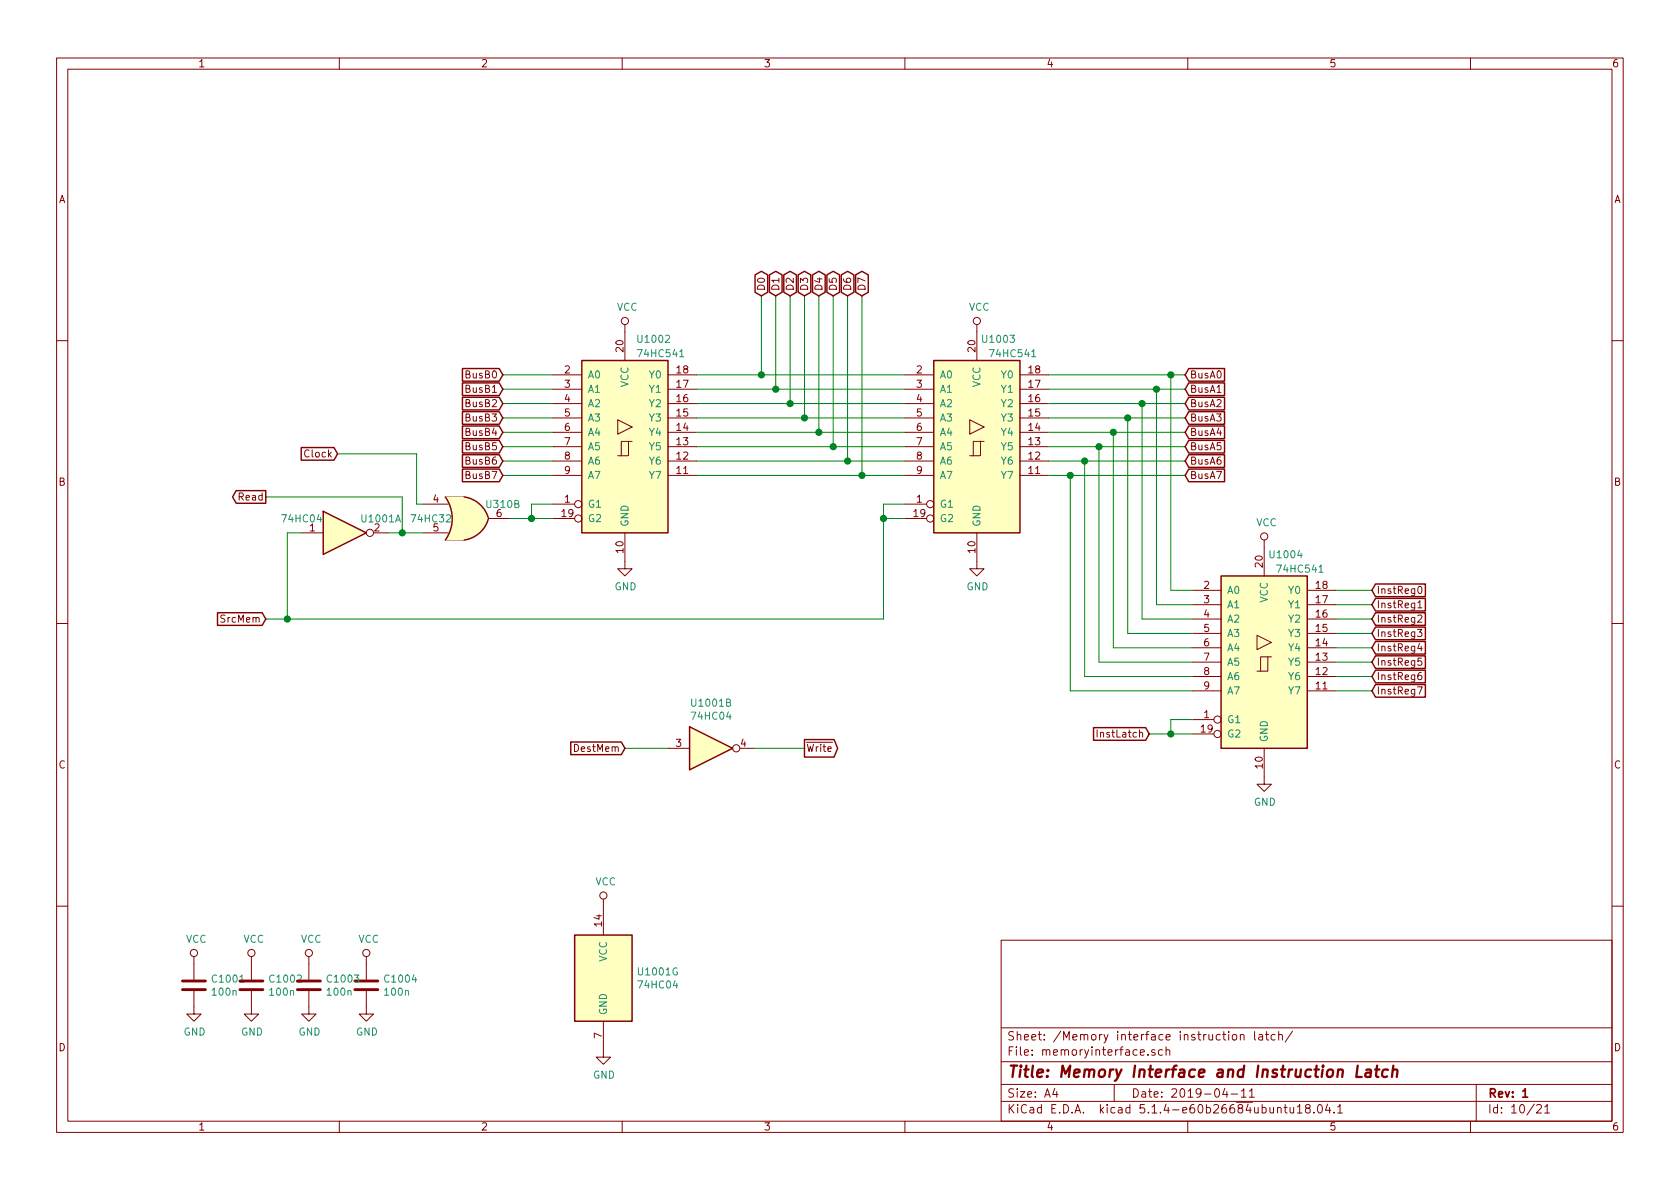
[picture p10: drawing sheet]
EESchema Schematic File Version 4
LIBS:cisc-8-cache
EELAYER 30 0
EELAYER END
$Descr A4 11693 8268
encoding utf-8
Sheet 10 21
Title "Memory Interface and Instruction Latch"
Date "2019-04-11"
Rev "1"
Comp ""
Comment1 ""
Comment2 ""
Comment3 ""
Comment4 ""
$EndDescr
$Comp
L cisc-8-rescue:74HCT541-74xx U1002
U 1 1
P 4350 3100
F 0 "U1002" H 4550 3850 50  0000 C CNN
F 1 "74HC541" H 4600 3750 50  0000 C CNN
F 2 "Package_SO:SOIC-20W_7.5x12.8mm_P1.27mm" H 4350 3100 50  0001 C CNN
F 3 "http://www.ti.com/lit/gpn/sn74HCT541" H 4350 3100 50  0001 C CNN
	1    4350 3100
	1    0    0    -1  
$EndComp
$Comp
L cisc-8-rescue:C-Device C?
U 1 1
P 1350 6850
AR Path="/5CBE1092/5CBC0833" Ref="C?"  Part="1" 
AR Path="/5CBFD7EA/5CBC0833" Ref="C?"  Part="1" 
AR Path="/5CC129E1/5CBC0833" Ref="C?"  Part="1" 
AR Path="/5CBB9780/5CBC0833" Ref="C?"  Part="1" 
AR Path="/5CBC0621/5CBC0833" Ref="C1001"  Part="1" 
F 0 "C1001" H 1465 6896 50  0000 L CNN
F 1 "100n" H 1465 6805 50  0000 L CNN
F 2 "Capacitor_SMD:C_0603_1608Metric" H 1388 6700 50  0001 C CNN
F 3 "~" H 1350 6850 50  0001 C CNN
	1    1350 6850
	1    0    0    -1  
$EndComp
$Comp
L cisc-8-rescue:GND-power #PWR?
U 1 1
P 1350 7000
AR Path="/5CBE1092/5CBC083A" Ref="#PWR?"  Part="1" 
AR Path="/5CBFD7EA/5CBC083A" Ref="#PWR?"  Part="1" 
AR Path="/5CC129E1/5CBC083A" Ref="#PWR?"  Part="1" 
AR Path="/5CBB9780/5CBC083A" Ref="#PWR?"  Part="1" 
AR Path="/5CBC0621/5CBC083A" Ref="#PWR01002"  Part="1" 
F 0 "#PWR01002" H 1350 6750 50  0001 C CNN
F 1 "GND" H 1355 6827 50  0000 C CNN
F 2 "" H 1350 7000 50  0001 C CNN
F 3 "" H 1350 7000 50  0001 C CNN
	1    1350 7000
	1    0    0    -1  
$EndComp
$Comp
L cisc-8-rescue:VCC-power #PWR?
U 1 1
P 1350 6700
AR Path="/5CBE1092/5CBC0840" Ref="#PWR?"  Part="1" 
AR Path="/5CBFD7EA/5CBC0840" Ref="#PWR?"  Part="1" 
AR Path="/5CC129E1/5CBC0840" Ref="#PWR?"  Part="1" 
AR Path="/5CBB9780/5CBC0840" Ref="#PWR?"  Part="1" 
AR Path="/5CBC0621/5CBC0840" Ref="#PWR01001"  Part="1" 
F 0 "#PWR01001" H 1350 6550 50  0001 C CNN
F 1 "VCC" H 1367 6873 50  0000 C CNN
F 2 "" H 1350 6700 50  0001 C CNN
F 3 "" H 1350 6700 50  0001 C CNN
	1    1350 6700
	1    0    0    -1  
$EndComp
$Comp
L cisc-8-rescue:C-Device C?
U 1 1
P 1750 6850
AR Path="/5CBE1092/5CBC0846" Ref="C?"  Part="1" 
AR Path="/5CBFD7EA/5CBC0846" Ref="C?"  Part="1" 
AR Path="/5CC129E1/5CBC0846" Ref="C?"  Part="1" 
AR Path="/5CBB9780/5CBC0846" Ref="C?"  Part="1" 
AR Path="/5CBC0621/5CBC0846" Ref="C1002"  Part="1" 
F 0 "C1002" H 1865 6896 50  0000 L CNN
F 1 "100n" H 1865 6805 50  0000 L CNN
F 2 "Capacitor_SMD:C_0603_1608Metric" H 1788 6700 50  0001 C CNN
F 3 "~" H 1750 6850 50  0001 C CNN
	1    1750 6850
	1    0    0    -1  
$EndComp
$Comp
L cisc-8-rescue:GND-power #PWR?
U 1 1
P 1750 7000
AR Path="/5CBE1092/5CBC084D" Ref="#PWR?"  Part="1" 
AR Path="/5CBFD7EA/5CBC084D" Ref="#PWR?"  Part="1" 
AR Path="/5CC129E1/5CBC084D" Ref="#PWR?"  Part="1" 
AR Path="/5CBB9780/5CBC084D" Ref="#PWR?"  Part="1" 
AR Path="/5CBC0621/5CBC084D" Ref="#PWR01004"  Part="1" 
F 0 "#PWR01004" H 1750 6750 50  0001 C CNN
F 1 "GND" H 1755 6827 50  0000 C CNN
F 2 "" H 1750 7000 50  0001 C CNN
F 3 "" H 1750 7000 50  0001 C CNN
	1    1750 7000
	1    0    0    -1  
$EndComp
$Comp
L cisc-8-rescue:VCC-power #PWR?
U 1 1
P 1750 6700
AR Path="/5CBE1092/5CBC0853" Ref="#PWR?"  Part="1" 
AR Path="/5CBFD7EA/5CBC0853" Ref="#PWR?"  Part="1" 
AR Path="/5CC129E1/5CBC0853" Ref="#PWR?"  Part="1" 
AR Path="/5CBB9780/5CBC0853" Ref="#PWR?"  Part="1" 
AR Path="/5CBC0621/5CBC0853" Ref="#PWR01003"  Part="1" 
F 0 "#PWR01003" H 1750 6550 50  0001 C CNN
F 1 "VCC" H 1767 6873 50  0000 C CNN
F 2 "" H 1750 6700 50  0001 C CNN
F 3 "" H 1750 6700 50  0001 C CNN
	1    1750 6700
	1    0    0    -1  
$EndComp
$Comp
L cisc-8-rescue:C-Device C?
U 1 1
P 2150 6850
AR Path="/5CBE1092/5CBC0859" Ref="C?"  Part="1" 
AR Path="/5CBFD7EA/5CBC0859" Ref="C?"  Part="1" 
AR Path="/5CC129E1/5CBC0859" Ref="C?"  Part="1" 
AR Path="/5CBB9780/5CBC0859" Ref="C?"  Part="1" 
AR Path="/5CBC0621/5CBC0859" Ref="C1003"  Part="1" 
F 0 "C1003" H 2265 6896 50  0000 L CNN
F 1 "100n" H 2265 6805 50  0000 L CNN
F 2 "Capacitor_SMD:C_0603_1608Metric" H 2188 6700 50  0001 C CNN
F 3 "~" H 2150 6850 50  0001 C CNN
	1    2150 6850
	1    0    0    -1  
$EndComp
$Comp
L cisc-8-rescue:GND-power #PWR?
U 1 1
P 2150 7000
AR Path="/5CBE1092/5CBC0860" Ref="#PWR?"  Part="1" 
AR Path="/5CBFD7EA/5CBC0860" Ref="#PWR?"  Part="1" 
AR Path="/5CC129E1/5CBC0860" Ref="#PWR?"  Part="1" 
AR Path="/5CBB9780/5CBC0860" Ref="#PWR?"  Part="1" 
AR Path="/5CBC0621/5CBC0860" Ref="#PWR01006"  Part="1" 
F 0 "#PWR01006" H 2150 6750 50  0001 C CNN
F 1 "GND" H 2155 6827 50  0000 C CNN
F 2 "" H 2150 7000 50  0001 C CNN
F 3 "" H 2150 7000 50  0001 C CNN
	1    2150 7000
	1    0    0    -1  
$EndComp
$Comp
L cisc-8-rescue:VCC-power #PWR?
U 1 1
P 2150 6700
AR Path="/5CBE1092/5CBC0866" Ref="#PWR?"  Part="1" 
AR Path="/5CBFD7EA/5CBC0866" Ref="#PWR?"  Part="1" 
AR Path="/5CC129E1/5CBC0866" Ref="#PWR?"  Part="1" 
AR Path="/5CBB9780/5CBC0866" Ref="#PWR?"  Part="1" 
AR Path="/5CBC0621/5CBC0866" Ref="#PWR01005"  Part="1" 
F 0 "#PWR01005" H 2150 6550 50  0001 C CNN
F 1 "VCC" H 2167 6873 50  0000 C CNN
F 2 "" H 2150 6700 50  0001 C CNN
F 3 "" H 2150 6700 50  0001 C CNN
	1    2150 6700
	1    0    0    -1  
$EndComp
$Comp
L cisc-8-rescue:74HCT541-74xx U1003
U 1 1
P 6800 3100
F 0 "U1003" H 6950 3850 50  0000 C CNN
F 1 "74HC541" H 7050 3750 50  0000 C CNN
F 2 "Package_SO:SOIC-20W_7.5x12.8mm_P1.27mm" H 6800 3100 50  0001 C CNN
F 3 "http://www.ti.com/lit/gpn/sn74HCT541" H 6800 3100 50  0001 C CNN
	1    6800 3100
	1    0    0    -1  
$EndComp
Wire Wire Line
	4850 2600 5300 2600
Wire Wire Line
	4850 2700 5400 2700
Wire Wire Line
	4850 2800 5500 2800
Wire Wire Line
	4850 2900 5600 2900
Wire Wire Line
	4850 3000 5700 3000
Wire Wire Line
	4850 3200 5900 3200
Text GLabel 5300 2050 1    50   BiDi ~ 0
D0
Text GLabel 5400 2050 1    50   BiDi ~ 0
D1
Text GLabel 5500 2050 1    50   BiDi ~ 0
D2
Text GLabel 5600 2050 1    50   BiDi ~ 0
D3
Text GLabel 5700 2050 1    50   BiDi ~ 0
D4
Text GLabel 5800 2050 1    50   BiDi ~ 0
D5
Text GLabel 5900 2050 1    50   BiDi ~ 0
D6
Text GLabel 6000 2050 1    50   BiDi ~ 0
D7
Wire Wire Line
	5300 2050 5300 2600
Connection ~ 5300 2600
Wire Wire Line
	5400 2050 5400 2700
Connection ~ 5400 2700
Wire Wire Line
	5500 2050 5500 2800
Connection ~ 5500 2800
Wire Wire Line
	5600 2050 5600 2900
Connection ~ 5600 2900
Wire Wire Line
	5700 2050 5700 3000
Connection ~ 5700 3000
Wire Wire Line
	5800 2050 5800 3100
Connection ~ 5800 3100
Wire Wire Line
	5800 3100 4850 3100
Wire Wire Line
	5900 2050 5900 3200
Connection ~ 5900 3200
Wire Wire Line
	6000 2050 6000 3300
Wire Wire Line
	5900 3200 6300 3200
Wire Wire Line
	5700 3000 6300 3000
Wire Wire Line
	5600 2900 6300 2900
Wire Wire Line
	5500 2800 6300 2800
Wire Wire Line
	5400 2700 6300 2700
Wire Wire Line
	5300 2600 6300 2600
Wire Wire Line
	6300 3100 5800 3100
Wire Wire Line
	6300 3300 6000 3300
Wire Wire Line
	6000 3300 4850 3300
Connection ~ 6000 3300
Text GLabel 8250 2600 2    50   Input ~ 0
BusA0
Text GLabel 8250 2700 2    50   Input ~ 0
BusA1
Text GLabel 8250 2800 2    50   Input ~ 0
BusA2
Text GLabel 8250 2900 2    50   Input ~ 0
BusA3
Text GLabel 8250 3000 2    50   Input ~ 0
BusA4
Text GLabel 8250 3100 2    50   Input ~ 0
BusA5
Text GLabel 8250 3200 2    50   Input ~ 0
BusA6
Text GLabel 8250 3300 2    50   Input ~ 0
BusA7
Wire Wire Line
	8250 2600 8150 2600
Wire Wire Line
	8250 2700 8050 2700
Wire Wire Line
	8250 2800 7950 2800
Wire Wire Line
	8250 2900 7850 2900
Wire Wire Line
	8250 3000 7750 3000
Wire Wire Line
	8250 3100 7650 3100
Wire Wire Line
	8250 3200 7550 3200
Wire Wire Line
	8250 3300 7450 3300
$Comp
L cisc-8-rescue:74HCT541-74xx U1004
U 1 1
P 8800 4600
F 0 "U1004" H 8950 5350 50  0000 C CNN
F 1 "74HC541" H 9050 5250 50  0000 C CNN
F 2 "Package_SO:SOIC-20W_7.5x12.8mm_P1.27mm" H 8800 4600 50  0001 C CNN
F 3 "http://www.ti.com/lit/gpn/sn74HCT541" H 8800 4600 50  0001 C CNN
	1    8800 4600
	1    0    0    -1  
$EndComp
Wire Wire Line
	8300 4100 8150 4100
Wire Wire Line
	8150 4100 8150 2600
Connection ~ 8150 2600
Wire Wire Line
	8150 2600 7300 2600
Wire Wire Line
	8300 4200 8050 4200
Wire Wire Line
	8050 4200 8050 2700
Connection ~ 8050 2700
Wire Wire Line
	8050 2700 7300 2700
Wire Wire Line
	8300 4300 7950 4300
Wire Wire Line
	7950 4300 7950 2800
Connection ~ 7950 2800
Wire Wire Line
	7950 2800 7300 2800
Wire Wire Line
	8300 4400 7850 4400
Wire Wire Line
	7850 4400 7850 2900
Connection ~ 7850 2900
Wire Wire Line
	7850 2900 7300 2900
Wire Wire Line
	8300 4500 7750 4500
Wire Wire Line
	7750 4500 7750 3000
Connection ~ 7750 3000
Wire Wire Line
	7750 3000 7300 3000
Wire Wire Line
	8300 4600 7650 4600
Wire Wire Line
	7650 4600 7650 3100
Connection ~ 7650 3100
Wire Wire Line
	7650 3100 7300 3100
Wire Wire Line
	8300 4700 7550 4700
Wire Wire Line
	7550 4700 7550 3200
Connection ~ 7550 3200
Wire Wire Line
	7550 3200 7300 3200
Wire Wire Line
	8300 4800 7450 4800
Wire Wire Line
	7450 4800 7450 3300
Connection ~ 7450 3300
Wire Wire Line
	7450 3300 7300 3300
Text GLabel 9550 4100 2    50   Input ~ 0
InstReg0
Text GLabel 9550 4200 2    50   Input ~ 0
InstReg1
Text GLabel 9550 4300 2    50   Input ~ 0
InstReg2
Text GLabel 9550 4400 2    50   Input ~ 0
InstReg3
Text GLabel 9550 4500 2    50   Input ~ 0
InstReg4
Text GLabel 9550 4600 2    50   Input ~ 0
InstReg5
Text GLabel 9550 4700 2    50   Input ~ 0
InstReg6
Text GLabel 9550 4800 2    50   Input ~ 0
InstReg7
Wire Wire Line
	9300 4200 9550 4200
Wire Wire Line
	9300 4100 9550 4100
Wire Wire Line
	9300 4400 9550 4400
Wire Wire Line
	9300 4300 9550 4300
Wire Wire Line
	9300 4600 9550 4600
Wire Wire Line
	9300 4500 9550 4500
Wire Wire Line
	9300 4800 9550 4800
Wire Wire Line
	9300 4700 9550 4700
Text GLabel 3500 2600 0    50   Input ~ 0
BusB0
Text GLabel 3500 2700 0    50   Input ~ 0
BusB1
Text GLabel 3500 2800 0    50   Input ~ 0
BusB2
Text GLabel 3500 2900 0    50   Input ~ 0
BusB3
Text GLabel 3500 3000 0    50   Input ~ 0
BusB4
Text GLabel 3500 3100 0    50   Input ~ 0
BusB5
Text GLabel 3500 3200 0    50   Input ~ 0
BusB6
Text GLabel 3500 3300 0    50   Input ~ 0
BusB7
Wire Wire Line
	3500 2600 3850 2600
Wire Wire Line
	3500 2700 3850 2700
Wire Wire Line
	3500 2800 3850 2800
Wire Wire Line
	3500 2900 3850 2900
Wire Wire Line
	3500 3000 3850 3000
Wire Wire Line
	3500 3100 3850 3100
Wire Wire Line
	3500 3200 3850 3200
Wire Wire Line
	3500 3300 3850 3300
$Comp
L cisc-8-rescue:VCC-power #PWR01011
U 1 1
P 4350 2300
F 0 "#PWR01011" H 4350 2150 50  0001 C CNN
F 1 "VCC" H 4367 2473 50  0000 C CNN
F 2 "" H 4350 2300 50  0001 C CNN
F 3 "" H 4350 2300 50  0001 C CNN
	1    4350 2300
	1    0    0    -1  
$EndComp
$Comp
L cisc-8-rescue:VCC-power #PWR01013
U 1 1
P 6800 2300
F 0 "#PWR01013" H 6800 2150 50  0001 C CNN
F 1 "VCC" H 6817 2473 50  0000 C CNN
F 2 "" H 6800 2300 50  0001 C CNN
F 3 "" H 6800 2300 50  0001 C CNN
	1    6800 2300
	1    0    0    -1  
$EndComp
$Comp
L cisc-8-rescue:VCC-power #PWR01015
U 1 1
P 8800 3800
F 0 "#PWR01015" H 8800 3650 50  0001 C CNN
F 1 "VCC" H 8817 3973 50  0000 C CNN
F 2 "" H 8800 3800 50  0001 C CNN
F 3 "" H 8800 3800 50  0001 C CNN
	1    8800 3800
	1    0    0    -1  
$EndComp
$Comp
L cisc-8-rescue:GND-power #PWR01012
U 1 1
P 4350 3900
F 0 "#PWR01012" H 4350 3650 50  0001 C CNN
F 1 "GND" H 4355 3727 50  0000 C CNN
F 2 "" H 4350 3900 50  0001 C CNN
F 3 "" H 4350 3900 50  0001 C CNN
	1    4350 3900
	1    0    0    -1  
$EndComp
$Comp
L cisc-8-rescue:GND-power #PWR01014
U 1 1
P 6800 3900
F 0 "#PWR01014" H 6800 3650 50  0001 C CNN
F 1 "GND" H 6805 3727 50  0000 C CNN
F 2 "" H 6800 3900 50  0001 C CNN
F 3 "" H 6800 3900 50  0001 C CNN
	1    6800 3900
	1    0    0    -1  
$EndComp
$Comp
L cisc-8-rescue:GND-power #PWR01016
U 1 1
P 8800 5400
F 0 "#PWR01016" H 8800 5150 50  0001 C CNN
F 1 "GND" H 8805 5227 50  0000 C CNN
F 2 "" H 8800 5400 50  0001 C CNN
F 3 "" H 8800 5400 50  0001 C CNN
	1    8800 5400
	1    0    0    -1  
$EndComp
$Comp
L cisc-8-rescue:C-Device C?
U 1 1
P 2550 6850
AR Path="/5CBE1092/5CBDA50C" Ref="C?"  Part="1" 
AR Path="/5CBFD7EA/5CBDA50C" Ref="C?"  Part="1" 
AR Path="/5CC129E1/5CBDA50C" Ref="C?"  Part="1" 
AR Path="/5CBB9780/5CBDA50C" Ref="C?"  Part="1" 
AR Path="/5CBC0621/5CBDA50C" Ref="C1004"  Part="1" 
F 0 "C1004" H 2665 6896 50  0000 L CNN
F 1 "100n" H 2665 6805 50  0000 L CNN
F 2 "Capacitor_SMD:C_0603_1608Metric" H 2588 6700 50  0001 C CNN
F 3 "~" H 2550 6850 50  0001 C CNN
	1    2550 6850
	1    0    0    -1  
$EndComp
$Comp
L cisc-8-rescue:GND-power #PWR?
U 1 1
P 2550 7000
AR Path="/5CBE1092/5CBDA513" Ref="#PWR?"  Part="1" 
AR Path="/5CBFD7EA/5CBDA513" Ref="#PWR?"  Part="1" 
AR Path="/5CC129E1/5CBDA513" Ref="#PWR?"  Part="1" 
AR Path="/5CBB9780/5CBDA513" Ref="#PWR?"  Part="1" 
AR Path="/5CBC0621/5CBDA513" Ref="#PWR01008"  Part="1" 
F 0 "#PWR01008" H 2550 6750 50  0001 C CNN
F 1 "GND" H 2555 6827 50  0000 C CNN
F 2 "" H 2550 7000 50  0001 C CNN
F 3 "" H 2550 7000 50  0001 C CNN
	1    2550 7000
	1    0    0    -1  
$EndComp
$Comp
L cisc-8-rescue:VCC-power #PWR?
U 1 1
P 2550 6700
AR Path="/5CBE1092/5CBDA519" Ref="#PWR?"  Part="1" 
AR Path="/5CBFD7EA/5CBDA519" Ref="#PWR?"  Part="1" 
AR Path="/5CC129E1/5CBDA519" Ref="#PWR?"  Part="1" 
AR Path="/5CBB9780/5CBDA519" Ref="#PWR?"  Part="1" 
AR Path="/5CBC0621/5CBDA519" Ref="#PWR01007"  Part="1" 
F 0 "#PWR01007" H 2550 6550 50  0001 C CNN
F 1 "VCC" H 2567 6873 50  0000 C CNN
F 2 "" H 2550 6700 50  0001 C CNN
F 3 "" H 2550 6700 50  0001 C CNN
	1    2550 6700
	1    0    0    -1  
$EndComp
Text GLabel 4350 5200 0    50   Input ~ 0
DestMem
Text GLabel 5600 5200 2    50   Output ~ 0
~Write
Wire Wire Line
	5600 5200 5250 5200
Wire Wire Line
	3850 3600 3700 3600
Wire Wire Line
	3850 3500 3700 3500
Wire Wire Line
	3700 3500 3700 3600
Text GLabel 2350 3150 0    50   Input ~ 0
Clock
Wire Wire Line
	2350 3150 2900 3150
Text GLabel 1850 4300 0    50   Input ~ 0
SrcMem
Wire Wire Line
	6300 3500 6150 3500
Wire Wire Line
	6150 3500 6150 3600
Wire Wire Line
	6150 3600 6300 3600
Wire Wire Line
	6150 3600 6150 4300
Connection ~ 6150 3600
Text GLabel 8000 5100 0    50   Input ~ 0
InstLatch
Wire Wire Line
	8300 5000 8150 5000
Wire Wire Line
	8150 5000 8150 5100
Wire Wire Line
	8150 5100 8300 5100
Wire Wire Line
	8150 5100 8000 5100
Connection ~ 8150 5100
Text GLabel 1850 3450 0    50   Output ~ 0
Read
Wire Wire Line
	1850 3450 2800 3450
$Comp
L cisc-8-rescue:74LS32-74xx U310
U 2 1
P 3250 3600
F 0 "U310" H 3500 3700 50  0000 C CNN
F 1 "74HC32" H 3000 3600 50  0000 C CNN
F 2 "Package_SO:SOIC-14_3.9x8.7mm_P1.27mm" H 3250 3600 50  0001 C CNN
F 3 "http://www.ti.com/lit/gpn/sn74LS32" H 3250 3600 50  0001 C CNN
	2    3250 3600
	1    0    0    -1  
$EndComp
$Comp
L cisc-8-rescue:74HC04-74xx U1001
U 1 1
P 2400 3700
F 0 "U1001" H 2650 3800 50  0000 C CNN
F 1 "74HC04" H 2100 3800 50  0000 C CNN
F 2 "Package_SO:SOIC-14_3.9x8.7mm_P1.27mm" H 2400 3700 50  0001 C CNN
F 3 "http://www.nxp.com/documents/data_sheet/74HC_HCT04.pdf" H 2400 3700 50  0001 C CNN
	1    2400 3700
	1    0    0    -1  
$EndComp
$Comp
L cisc-8-rescue:74HC04-74xx U1001
U 2 1
P 4950 5200
F 0 "U1001" H 4950 5517 50  0000 C CNN
F 1 "74HC04" H 4950 5426 50  0000 C CNN
F 2 "Package_SO:SOIC-14_3.9x8.7mm_P1.27mm" H 4950 5200 50  0001 C CNN
F 3 "http://www.nxp.com/documents/data_sheet/74HC_HCT04.pdf" H 4950 5200 50  0001 C CNN
	2    4950 5200
	1    0    0    -1  
$EndComp
$Comp
L cisc-8-rescue:74HC04-74xx U1001
U 7 1
P 4200 6800
F 0 "U1001" H 4430 6846 50  0000 L CNN
F 1 "74HC04" H 4430 6755 50  0000 L CNN
F 2 "Package_SO:SOIC-14_3.9x8.7mm_P1.27mm" H 4200 6800 50  0001 C CNN
F 3 "http://www.nxp.com/documents/data_sheet/74HC_HCT04.pdf" H 4200 6800 50  0001 C CNN
	7    4200 6800
	1    0    0    -1  
$EndComp
$Comp
L cisc-8-rescue:VCC-power #PWR?
U 1 1
P 4200 6300
AR Path="/5CBE1092/5CEC1765" Ref="#PWR?"  Part="1" 
AR Path="/5CBFD7EA/5CEC1765" Ref="#PWR?"  Part="1" 
AR Path="/5CC129E1/5CEC1765" Ref="#PWR?"  Part="1" 
AR Path="/5CBB9780/5CEC1765" Ref="#PWR?"  Part="1" 
AR Path="/5CBC0621/5CEC1765" Ref="#PWR01009"  Part="1" 
F 0 "#PWR01009" H 4200 6150 50  0001 C CNN
F 1 "VCC" H 4217 6473 50  0000 C CNN
F 2 "" H 4200 6300 50  0001 C CNN
F 3 "" H 4200 6300 50  0001 C CNN
	1    4200 6300
	1    0    0    -1  
$EndComp
$Comp
L cisc-8-rescue:GND-power #PWR?
U 1 1
P 4200 7300
AR Path="/5CBE1092/5CEC4CED" Ref="#PWR?"  Part="1" 
AR Path="/5CBFD7EA/5CEC4CED" Ref="#PWR?"  Part="1" 
AR Path="/5CC129E1/5CEC4CED" Ref="#PWR?"  Part="1" 
AR Path="/5CBB9780/5CEC4CED" Ref="#PWR?"  Part="1" 
AR Path="/5CBC0621/5CEC4CED" Ref="#PWR01010"  Part="1" 
F 0 "#PWR01010" H 4200 7050 50  0001 C CNN
F 1 "GND" H 4205 7127 50  0000 C CNN
F 2 "" H 4200 7300 50  0001 C CNN
F 3 "" H 4200 7300 50  0001 C CNN
	1    4200 7300
	1    0    0    -1  
$EndComp
Wire Wire Line
	4350 5200 4650 5200
Wire Wire Line
	3550 3600 3700 3600
Connection ~ 3700 3600
Wire Wire Line
	2900 3150 2900 3500
Wire Wire Line
	2900 3500 2950 3500
Wire Wire Line
	2700 3700 2800 3700
Wire Wire Line
	2800 3450 2800 3700
Connection ~ 2800 3700
Wire Wire Line
	2800 3700 2950 3700
Wire Wire Line
	1850 4300 2000 4300
Wire Wire Line
	2100 3700 2000 3700
Wire Wire Line
	2000 3700 2000 4300
Connection ~ 2000 4300
Wire Wire Line
	2000 4300 6150 4300
$EndSCHEMATC
